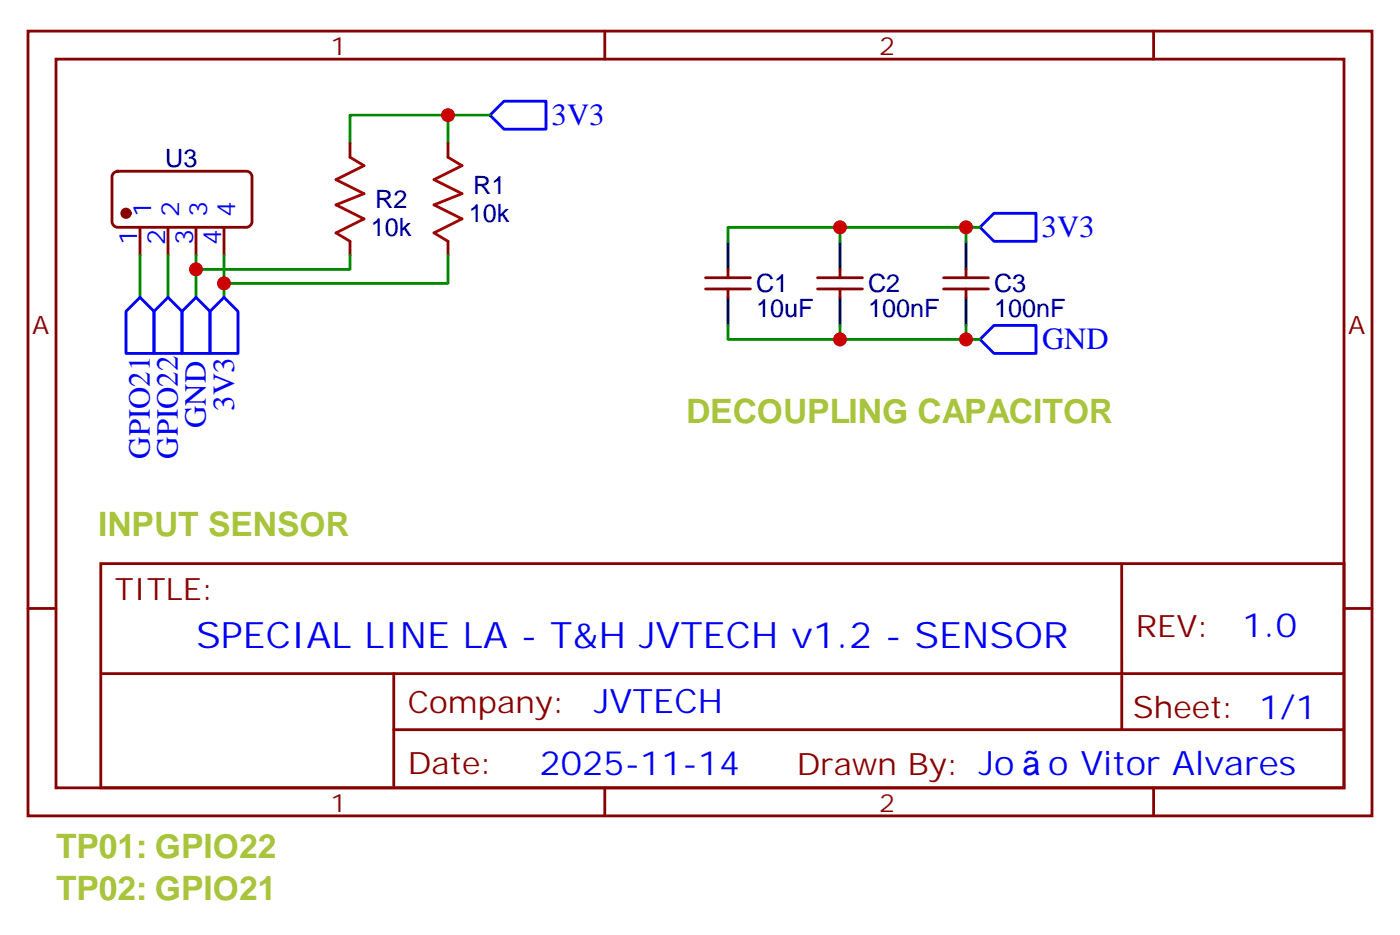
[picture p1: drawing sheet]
<svg xmlns="http://www.w3.org/2000/svg" width="176mm" height="118mm" viewBox="0 0 176 118" stroke-linecap="round" stroke-linejoin="round" font-family="sans-serif">
<g fill="none" stroke="#870000" stroke-width=".35">
<path d="M3.5 3.9h169.4v98.8h-169.4zM7.1 7.4h162.2v91.8h-162.2zM44.1 18v1.8M56.4 18v1.8M76.2 3.9v3.5M145.3 3.9v3.5M14.3 21.8l.5-.2h16.2a.71 .71 0 0 1 .7 .7v5.6a.76 .76 0 0 1-.7 .7h-16.2a.76 .76 0 0 1-.7-.7v-5.6zM17.6 28.6v3.5M21.2 28.6v3.5M24.7 28.6v3.5M28.2 28.6v3.5M44.1 30.4v1.7"/>
<path d="M56.4 30.4v1.7M88.9 36.4h5.6M88.9 35h5.6M91.7 33.9v1.1M91.7 36.4v1M103 36.4h5.7M103 35h5.7M105.8 33.9v1.1M105.8 36.4v1M118.9 36.4h5.6M118.9 35h5.6M121.7 33.9v1.1"/>
<path d="M121.7 36.4v1M3.5 76.6h3.6M12.7 70.9h156.6v28.3h-156.6zM141.3 71v20.8M169.3 76.6h3.6M12.7 84.8h156.5M49.6 91.8h119.6M49.6 84.8v14.1M76.2 99.2v3.5M145.3 99.2v3.5"/>
</g>
<path d="M91.7 30.4v3.5M91.7 37.4v3.6M105.8 30.4v3.5M105.8 37.4v3.6M121.7 30.4v3.5M121.7 37.4v3.6" fill="none" stroke="#000" stroke-width=".35"/>
<path d="M63.5 12.7h5.3v3.6h-5.3l-1.8-1.8zM17.6 37.4l1.8 1.8v5.3h-3.5v-5.3zM21.2 37.4l1.7 1.8v5.3h-3.5v-5.3zM24.7 37.4l1.8 1.8v5.3h-3.6v-5.3zM28.2 37.4l1.8 1.8v5.3h-3.5v-5.3zM123.5 28.6l1.7-1.8h5.3v3.6h-5.3zM123.5 42.7l1.7-1.7h5.3v3.5h-5.3z" fill="none" stroke="#00f" stroke-width=".35"/>
<g fill="none" stroke="#008700" stroke-width=".35">
<path d="M56.4 14.5v3.5M61.7 14.5h-17.6v3.5M17.6 32.1v5.3M21.2 32.1v5.3M24.7 32.1v5.3M28.2 32.1v5.3M44.1 32.1v1.8h-19.4M56.4 32.1v3.6h-28.2M105.8 28.6v1.8M121.7 28.6v1.8M123.5 28.6h-31.8v1.8M91.7 41v1.7h31.8"/>
<path d="M105.8 41v1.7M121.7 41v1.7"/>
</g>
<circle cx="15.9" cy="26.8" r=".53" fill="#870000" stroke="#870000" stroke-width=".35"/>
<path d="M44.1 19.8l1.8 1-3.6 1.8 3.6 1.8-3.6 1.4 3.6 1.8-3.6 1.7 1.8 1.1M56.4 19.8l1.8 1-3.5 1.8 3.5 1.8-3.5 1.4 3.5 1.8-3.5 1.7 1.7 1.1" fill="none" stroke="#a10000" stroke-width=".35"/>
<g fill="#c00">
<circle cx="105.8" cy="42.7" r=".88"/>
<circle cx="121.7" cy="42.7" r=".88"/>
<circle cx="105.8" cy="28.6" r=".88"/>
<circle cx="121.7" cy="28.6" r=".88"/>
<circle cx="56.4" cy="14.5" r=".88"/>
<circle cx="28.2" cy="35.7" r=".88"/>
<circle cx="24.7" cy="33.9" r=".88"/>
</g>
<text font-size="4.6" fill="#00f" x="24.7" y="81.5">SPECIAL LINE LA - T&amp;H JVTECH v1.2 - SENSOR</text>
<g font-size="4.2" fill="#a7c43b">
<text x="86.4" y="53.3">DECOUPLING CAPACITOR</text>
<text x="12.3" y="67.4">INPUT SENSOR</text>
<text x="7.1" y="108">TP01: GPIO22</text>
<text x="7.1" y="113.3">TP02: GPIO21</text>
</g>
<g font-size="4.2" fill="#00f">
<text x="156.5" y="80.2">1.0</text>
<text x="74.9" y="89.8">JVTECH</text>
<text x="68" y="97.6">2025-11-14</text>
<text x="132.1" y="97.5">o Vitor Alvares</text>
</g>
<g font-size="3.9" fill="#00f">
<text x="69.5" y="15.7">3V3</text>
<text x="131.2" y="29.9">3V3</text>
<text x="131.3" y="44">GND</text>
<text x="25.9" y="53.9" transform="rotate(-90 25.9 53.9)">GND</text>
<text x="29.5" y="51.7" transform="rotate(-90 29.5 51.7)">3V3</text>
<text x="18.9" y="57.7" transform="rotate(-90 18.9 57.7)">GPIO21</text>
<text x="22.4" y="57.7" transform="rotate(-90 22.4 57.7)">GPIO22</text>
</g>
<g font-size="3.9" fill="#800">
<text x="14.5" y="75.5">TITLE:</text>
<text x="143.1" y="80.2">REV:</text>
<text x="51.4" y="89.7">Company:</text>
<text x="142.7" y="90.3">Sheet: 1/1</text>
<text x="51.4" y="97.4">Date:</text>
<text x="100.4" y="97.5">Drawn By: Jo</text>
</g>
<g font-size="3.2" fill="#800">
<text x="41.6" y="6.9">1</text>
<text x="110.8" y="6.9">2</text>
<text x="4.1" y="42">A</text>
<text x="169.9" y="42">A</text>
<text x="41.6" y="102.2">1</text>
<text x="110.8" y="102.2">2</text>
</g>
<g font-size="3.2" fill="#000080">
<text x="20.8" y="21">U3</text>
<text x="46.7" y="29.8">10k</text>
<text x="47.3" y="26.2">R2</text>
<text x="59.1" y="28">10k</text>
<text x="59.6" y="24.5">R1</text>
<text x="95.2" y="39.9">10uF</text>
<text x="95.2" y="36.7">C1</text>
<text x="109.4" y="39.9">100nF</text>
<text x="109.4" y="36.7">C2</text>
<text x="125.2" y="39.9">100nF</text>
<text x="125.2" y="36.7">C3</text>
</g>
<g font-size="3.2" fill="#00f">
<text x="19" y="27.3" transform="rotate(-90 19 27.3)">1</text>
<text x="22.6" y="27.3" transform="rotate(-90 22.6 27.3)">2</text>
<text x="26.1" y="27.3" transform="rotate(-90 26.1 27.3)">3</text>
<text x="29.6" y="27.3" transform="rotate(-90 29.6 27.3)">4</text>
<text x="17.3" y="30.8" transform="rotate(-90 17.3 30.8)">1</text>
<text x="20.8" y="30.8" transform="rotate(-90 20.8 30.8)">2</text>
<text x="24.3" y="30.8" transform="rotate(-90 24.3 30.8)">3</text>
<text x="27.9" y="30.8" transform="rotate(-90 27.9 30.8)">4</text>
</g>
</svg>
